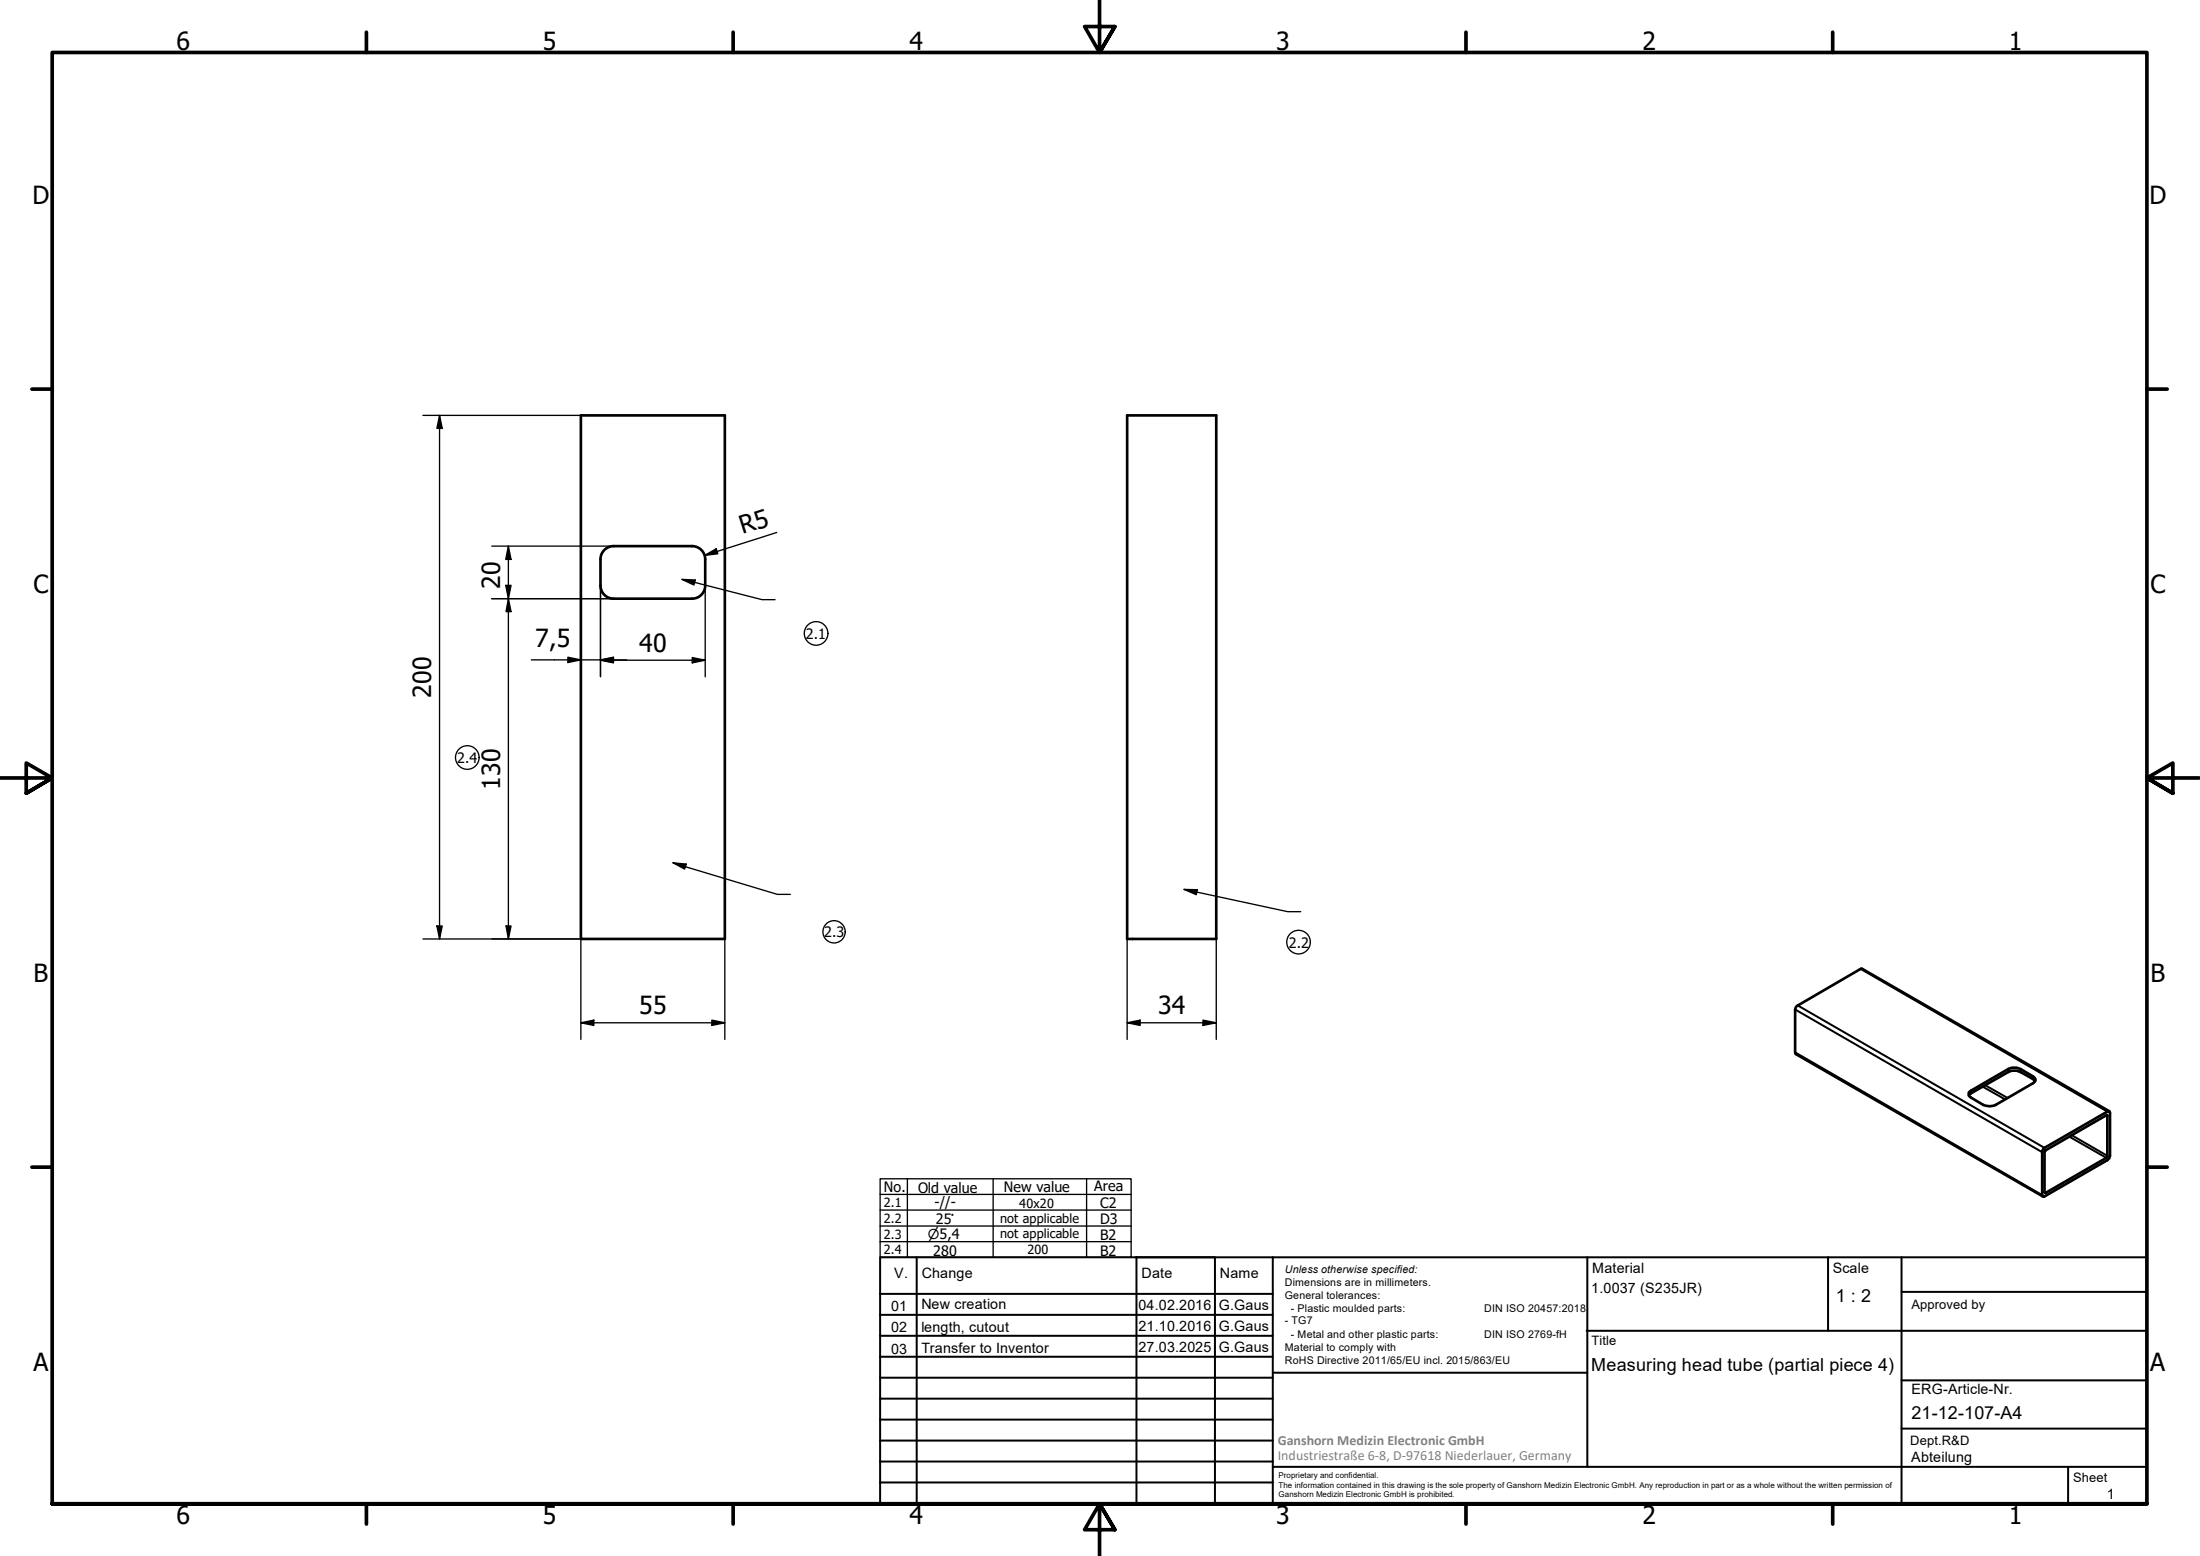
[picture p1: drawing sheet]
<svg xmlns="http://www.w3.org/2000/svg" width="420mm" height="297mm" viewBox="0 0 420 297" stroke-linecap="round" stroke-linejoin="round" font-family="sans-serif">
<!-- layer: Visible (ISO) -->
<g fill="none" stroke="#000" stroke-width=".51">
<path d="M110.9 79.3h27.5v99.9h-27.5zM215.3 79.3h17v99.9h-17zM114.7 106.8v4.9M114.7 111.8a2.51 2.51 0 0 0 2.5 2.5h15M132.2 104.3a2.51 2.51 0 0 1 2.5 2.5M132.2 104.3h-15a2.51 2.51 0 0 0-2.5 2.5M134.7 111.8a2.51 2.51 0 0 1-2.5 2.5M134.7 106.8v4.9M376.2 208.4l7.3-4.3 .7-.3h.9l.8 .3 2.3 1.4a.69 .69 0 0 1 .5 .6 .69 .69 0 0 1-.5 .7l-7.4 4.3-.8 .1-1.2-.3-2.4-1.4a.67 .67 0 0 1-.2-1.1zM388.6 206.4l-.4-.4-2.3-1.4-.8-.2h-.9l-.7 .2-7.1 4.1-.4 .5M390.3 219.3l12.2-7.1 .3-.1 .2 .4v8.1l-.2 .5-.3 .4-12.2 7-.3-.2v-8.6zM390.6 219.6l11.9-6.7-.1 8.1-11.8 6.8-.1-.2v-7.7z"/>
<path d="M402.8 212.1l-47.3-27.2-12.5 7.4-.2 .4v8.2l.2 .3 47.1 27.2"/>
</g>
<!-- layer: Visible Narrow (ISO) -->
<g fill="none" stroke="#000" stroke-width=".38">
<path d="M342.8 192.7l47.2 27.2M343.3 191.9l47.2 27.2M355.3 185l47.2 27.2M342.8 200.9l47.2 27.2M376.4 208.2v.5M378.7 207.4l4.2 2.5M379.2 207.2l4.2 2.4M383.5 204.1v.5M385.9 204.1v.5M388.2 205.5v.5M395.2 217l7.1 4M395.7 216.7l6.8 3.9"/>
<path d="M402.3 212.9l.2 .1M390.5 227.6l.2 .1"/>
</g>
<!-- layer: Border (ISO) -->
<g fill="none" stroke="#000" stroke-width=".7">
<path d="M70 6.1v3.9M140 6.1v3.9M210 0v10l-2.9-4.9h5.8l-2.9 4.9 2.9-4.9M280 6.1v3.9M350 6.1v3.9M6.1 74.3h3.9M410 74.3h3.9M0 148.5h10l-5-2.8v5.7l5-2.9-5 2.9M420 148.5h-10l5-2.8v5.7l-5-2.9 5 2.9M6.1 222.8h3.9M410 222.8h3.9M10 287.1v-277.1h400v277.1h-400h400"/>
<path d="M70 287.1v3.8M140 287.1v3.8M212.9 292l-2.9-4.9 2.9 4.9h-5.8l2.9-4.9v9.9M280 287.1v3.8M350 287.1v3.8"/>
</g>
<!-- layer: TitleBlock -->
<g fill="none" stroke="#000" stroke-width=".38">
<path d="M168.1 251h75M168.1 247h75M168.1 255h75M168.1 259h75M175.1 240v47M216.9 240h15M217 240v47M232 240v47M243.1 240.1v46.9h-75v-47h241.9v47.1h-167M303 254h107M303.1 240v40M349.1 240v14"/>
<path d="M363.2 240v47.1M363.2 246.6h46.8M168.1 271h75M168.1 263h75M168.1 267h75M168.1 275h75M168.1 279h75M243.1 262.1h60M363.2 272.7h46.8M363.2 263.5h46.8M168.1 283h75M216.9 287h15"/>
<path d="M243.1 280h166.9M395 280.1v7"/>
</g>
<!-- layer: Sketch Geometry (ISO) -->
<g fill="none" stroke="#000" stroke-width=".25">
<path d="M168.1 225h47.9v15h-47.9zM168.1 237h47.9M168.1 234h47.9M168.1 231h47.9M168.1 228h47.9M173.3 225v15M189.7 225v15M207.5 225v15"/>
<circle cx="155.9" cy="120.9" r="2.25"/>
<circle cx="89.2" cy="144.6" r="2.25"/>
<circle cx="159.3" cy="177.9" r="2.13"/>
<circle cx="248" cy="179.8" r="2.25"/>
</g>
<!-- layer: Dimension (ISO) -->
<g fill="none" stroke="#000" stroke-width=".25">
<path d="M80.8 79.3h31.2M83.9 79.3l.6 2.5h-1.1zM83.9 79.3v99.9M93.9 104.3h23.3M93.9 114.3h23.3M96.6 111.7h1l-.5 2.6zM97.1 104.3l.5 2.5h-1zM97.1 114.3l.5 2.5h-1zM97.1 104.3v74.9M114.7 111.7v17.5M134.6 106l2.2-1.2 .3 .9zM134.7 111.7v17.5"/>
<path d="M148.3 101.6l-13.7 4.4M101.5 126h18.2M108.5 125.5l2.4 .5-2.4 .5zM114.7 126l2.5-.5v1zM114.7 126h20M132.2 125.5l2.5 .5-2.5 .5zM80.8 179.2h31.2M83.4 176.8h1.1l-.6 2.4zM96.6 176.8h1l-.5 2.4zM110.9 179.2v19.2M138.4 179.2v19.2M215.3 179.2v19.2"/>
<path d="M232.3 179.2v19.2M110.9 195.2l2.5-.5v1.1zM110.9 195.2h27.5M136 194.7l2.4 .5-2.4 .6zM215.3 195.2l2.4-.5v1.1zM215.3 195.2h17M229.7 194.7l2.6 .5-2.6 .6z"/>
</g>
<g fill="#000">
<path d="M83.9 79.3l.6 2.5h-1.1zM96.6 111.7h1l-.5 2.6zM97.1 104.3l.5 2.5h-1zM97.1 114.3l.5 2.5h-1zM134.6 106l2.2-1.2 .3 .9zM108.5 125.5l2.4 .5-2.4 .5zM114.7 126l2.5-.5v1zM132.2 125.5l2.5 .5-2.5 .5zM83.4 176.8h1.1l-.6 2.4zM96.6 176.8h1l-.5 2.4zM110.9 195.2l2.5-.5v1.1zM136 194.7l2.4 .5-2.4 .6z"/>
<path d="M215.3 195.2l2.4-.5v1.1zM229.7 194.7l2.6 .5-2.6 .6z"/>
</g>
<!-- layer: Symbol (ISO) -->
<path d="M130.2 110.6l2.6 .1-.3 1zM130.2 110.6l15.3 3.9h2.5M128.5 164.7l2.6 .3-.4 .9zM128.5 164.7l20 6h2.4M226.1 169.8h2.6l-.2 1zM226.1 169.8l19.8 4.2h2.5" fill="none" stroke="#000" stroke-width=".25"/>
<path d="M130.2 110.6l2.6 .1-.3 1zM128.5 164.7l2.6 .3-.4 .9zM226.1 169.8h2.6l-.2 1z" fill="#000"/>
<g font-size="4.8">
<text x="33.7" y="9.6">6</text>
<text x="103.7" y="9.6">5</text>
<text x="173.7" y="9.6">4</text>
<text x="243.7" y="9.6">3</text>
<text x="313.7" y="9.6">2</text>
<text x="383.7" y="9.6">1</text>
<text x="6.2" y="38.9">D</text>
<text x="410.5" y="38.9">D</text>
<text x="141.8" y="102" transform="rotate(-18 141.8 102)">R5</text>
<text x="6.4" y="113.1">C</text>
<text x="95.5" y="112.4" transform="rotate(-90 95.5 112.4)">20</text>
<text x="410.7" y="113.1">C</text>
<text x="102.2" y="123.6">7,5</text>
<text x="122" y="124.4">40</text>
<text x="82.4" y="133.2" transform="rotate(-90 82.4 133.2)">200</text>
<text x="95.5" y="150.7" transform="rotate(-90 95.5 150.7)">130</text>
<text x="6.4" y="187.4">B</text>
<text x="410.7" y="187.4">B</text>
<text x="122" y="193.7">55</text>
<text x="221.2" y="193.7">34</text>
<text x="6.4" y="261.7">A</text>
<text x="410.7" y="261.7">A</text>
<text x="33.7" y="290.9">6</text>
<text x="103.7" y="290.9">5</text>
<text x="173.7" y="290.9">4</text>
<text x="243.7" y="290.9">3</text>
<text x="313.7" y="290.9">2</text>
<text x="383.7" y="290.9">1</text>
</g>
<g font-size="3.4">
<text x="350.6" y="248.5">1 : 2</text>
<text x="303.9" y="261.7">Measuring head tube (partial piece 4)</text>
<text x="365.1" y="270.9">21-12-107-A4</text>
</g>
<g font-size="2.7">
<text x="153.9" y="121.9">2.1</text>
<text x="87.3" y="145.7">2.4</text>
<text x="157.4" y="178.9">2.3</text>
<text x="246.1" y="181">2.2</text>
<text x="168.8" y="227.6">No.</text>
<text x="175.3" y="227.7">Old value</text>
<text x="191.7" y="227.5">New value</text>
<text x="209" y="227.4">Area</text>
<text x="178.5" y="230.4">-//-</text>
<text x="178.8" y="233.7">25°</text>
<text x="210.1" y="230.6">C2</text>
<text x="210.1" y="233.7">D3</text>
<text x="178.2" y="239.7">280</text>
<text x="210.1" y="236.7">B2</text>
<text x="210.1" y="239.7">B2</text>
<text x="170.8" y="244">V.</text>
<text x="176" y="244">Change</text>
<text x="218" y="244">Date</text>
<text x="233" y="244">Name</text>
<text x="304.1" y="243">Material</text>
<text x="350" y="243.1">Scale</text>
<text x="170.2" y="250.2">01</text>
<text x="176" y="249.9">New creation</text>
<text x="217.4" y="250">04.02.2016</text>
<text x="232.8" y="250">G.Gaus</text>
<text x="303.9" y="246.8">1.0037 (S235JR)</text>
<text x="170.2" y="254.3">02</text>
<text x="176" y="254.2">length, cutout</text>
<text x="217.4" y="254.2">21.10.2016</text>
<text x="232.8" y="254.1">G.Gaus</text>
<text x="170.2" y="258.4">03</text>
<text x="176" y="258.3">Transfer to Inventor</text>
<text x="217.4" y="258.2">27.03.2025</text>
<text x="232.8" y="258.2">G.Gaus</text>
<text x="365.1" y="266.1">ERG-Article-Nr.</text>
<text x="365" y="279">Abteilung</text>
<text x="402.3" y="286.2">1</text>
</g>
<g font-size="2.7" fill="#808080">
<text x="244" y="275.8">Ganshorn Medizin Electronic GmbH</text>
<text x="244" y="278.7">Industriestraße 6-8, D-97618 Niederlauer, Germany</text>
</g>
<text font-size="2.6" x="177.2" y="236.5">⌀5,4</text>
<g font-size="2.5">
<text x="365.1" y="249.9">Approved by</text>
<text x="304" y="256.8">Title</text>
<text x="364.8" y="275.8">Dept.R&amp;D</text>
<text x="395.9" y="282.9">Sheet</text>
</g>
<g font-size="2.4">
<text x="168.8" y="230.5">2.1</text>
<text x="168.8" y="233.5">2.2</text>
<text x="191" y="233.4">not applicable</text>
<text x="194.6" y="230.6">40x20</text>
<text x="168.8" y="236.5">2.3</text>
<text x="168.8" y="239.4">2.4</text>
<text x="191" y="236.3">not applicable</text>
<text x="196.2" y="239.4">200</text>
</g>
<g font-size="2">
<text x="245.4" y="242.9">Unless otherwise specified:</text>
<text x="245.4" y="245.4">Dimensions are in millimeters.</text>
<text x="245.4" y="247.9">General tolerances:</text>
<text x="246.5" y="250.4">- Plastic moulded parts:</text>
<text x="283.5" y="250.4">DIN ISO 20457:2018</text>
<text x="245.4" y="252.8">- TG7</text>
<text x="245.4" y="257.9">Material to comply with</text>
<text x="246.5" y="255.4">- Metal and other plastic parts:</text>
<text x="283.5" y="255.4">DIN ISO 2769-fH</text>
<text x="245.4" y="260.3">RoHS Directive 2011/65/EU incl. 2015/863/EU</text>
</g>
<g font-size="1.5">
<text x="244.2" y="282.2">Proprietary and confidential.</text>
<text x="244.2" y="284">The information contained in this drawing is the sole property of Ganshorn Medizin Electronic GmbH. Any reproduction in part or as a whole without the written permission of</text>
<text x="244.2" y="285.8">Ganshorn Medizin Electronic GmbH is prohibited.</text>
</g>
</svg>
